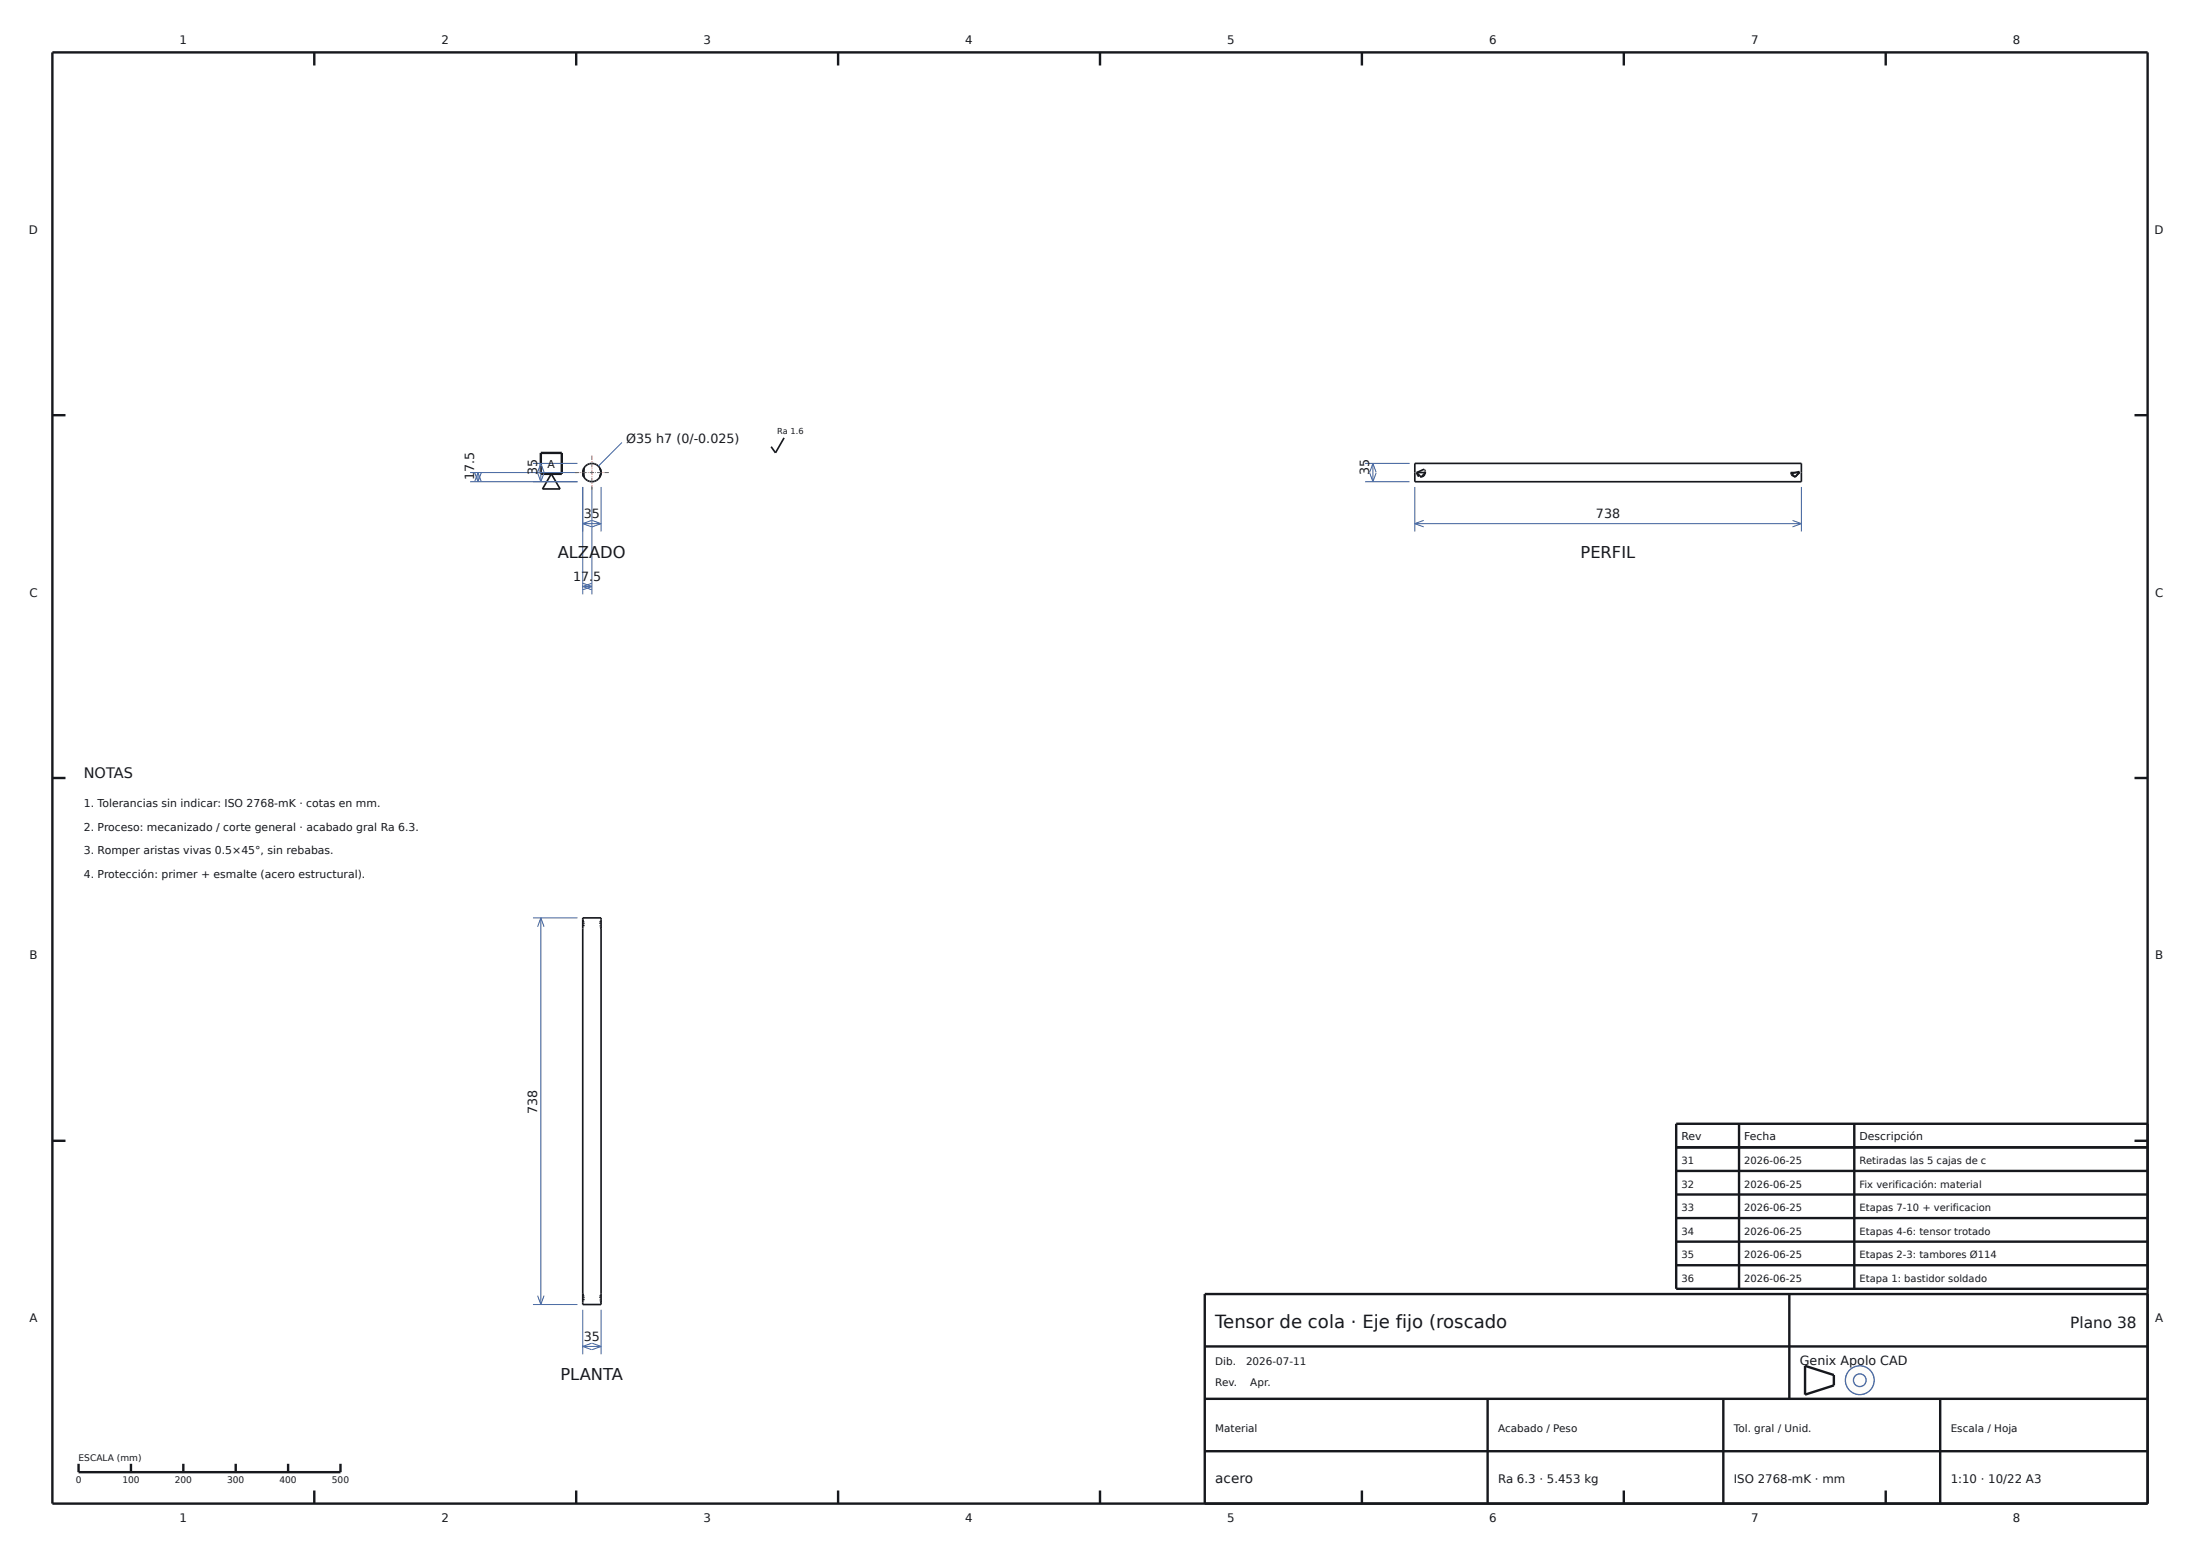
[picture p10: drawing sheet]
<svg xmlns="http://www.w3.org/2000/svg" width="420mm" height="297mm" viewBox="0 0 420 297" stroke-linecap="round" stroke-linejoin="round" font-family="sans-serif">
<g fill="#fdfdfb" stroke="#3a5e9c" stroke-width=".25">
<circle cx="355" cy="263.5" r="2.75"/>
<circle cx="355.1" cy="263.5" r="1.21"/>
</g>
<g fill="none" stroke="#16181d" stroke-width=".46">
<path d="M10 10h400v277h-400zM60 10v2.5M110 10v2.5M160 10v2.5M210 10v2.5M260 10v2.5M310 10v2.5M360 10v2.5M10 79.3h2.5M407.5 79.3h2.5M103.2 86.4h4v4.1h-4zM10 148.5h2.5"/>
<path d="M407.5 148.5h2.5M10 217.8h2.5M320 219h90M332 214.5v31.5M354 214.5v31.5M407.5 217.8h2.5M410 214.5h-90v31.5h90M320 223.5h90M320 228h90M320 232.5h90M320 237h90M230 257h180"/>
<path d="M320 241.5h90M341.6 247v20M410 247h-180v40M15 279.4v1.6h50v-1.6M25 279.4v1.6M35 279.4v1.6M45 279.4v1.6M55 279.4v1.6M230 277h180M230 267h180M284 267v20M329 267v20"/>
<path d="M344.6 260.7l5.5 1.8v1.9l-5.5 1.8zM370.4 267v20M60 284.5v2.5M110 284.5v2.5M160 284.5v2.5M210 284.5v2.5M260 284.5v2.5M310 284.5v2.5M360 284.5v2.5"/>
</g>
<g fill="none" stroke="#16181d" stroke-width=".32">
<path d="M105.3 90.5l1.6 2.8h-3.3zM111.3 89.8v.8M111.3 89.8h.1M111.3 90.7l.2 .4M111.3 90.7h.1M111.3 90.7v.1M111.3 90.8h.1M111.4 90.8h.1M111.4 90.9v.1M111.4 90.9h.1M111.4 91h.1M111.5 89.3l-.1 .2"/>
<path d="M111.5 89.3l-.1 .1M111.5 89.3l-.2 1.4M111.5 89.3v1.7M111.5 89.3a1.75 1.75 0 0 1 1.7-.8 1.75 1.75 0 0 1 1.5 1.2M111.5 89.3l-.2 .4v1M114.6 90.9h.1M114.6 89.5l-.1-.2 .2 .9M114.6 90.8v.1M114.6 89.6h.1M114.6 90.8h.1M114.6 89.6l.1 .1M114.7 90.7v.1"/>
<path d="M114.7 89.7v.1M114.7 89.7l.1 .5M114.7 89.9l.1 .3M114.7 90.5h.1M114.8 90.2l-.3 .8 .1-.1M114.8 90.2h.1M114.8 90.2a1.75 1.75 0 0 1-1.3 1.7 1.75 1.75 0 0 1-2-.8M149.7 83.6l-1.7 2.8-.8-1.1M270.1 88.5h73.8v3.5h-73.8zM270.5 90.2h1.6l-.8 .8M270.5 90.2l.8 .8M270.5 90.3h.1"/>
<path d="M270.5 90.4h.1M270.5 90.5h.1M270.5 90.6h.1M270.6 90.6h.1M270.6 90.6l.1 .2M270.7 90.8h.1M270.7 90.8l.1 .1M271.2 91h.1M271.9 90.8l-.6 .2M271.9 89.6l-1.4 .6M271.9 90.8h.1M271.9 89.6h.1"/>
<path d="M271.9 89.6l.1 .1M272 89.8l.1 .2M272.1 90.1l-.2 .7M341.8 90.2h1.8l-.9 .8zM341.9 90.5h.1M341.9 90.6h.1M342 90.6h.1M342 90.7l.7 .3M343.5 90l-1.6 .4M343.5 90.1l-.8 .9M111.3 175.2h3.5v73.8h-3.5zM111.3 175.5l.1 .3"/>
<path d="M111.4 175.8v.3M111.4 176.9v.1M111.5 176.2h.1M111.5 176.2v.1M111.5 176.5l-.1 .3M111.5 176.3h.1M111.5 176.3v.1M111.5 176.4h.1M114.5 176.2v.2M114.6 176.7v.1M114.6 176v.1M114.6 176.9h.1"/>
<path d="M114.6 175.8v.2M114.6 177h.1M114.7 175.8h-.1M114.7 177l.1 .3M111.3 246.9l.1 .3M111.4 247.2v.3M111.4 248.3v.1M111.5 247.6h.1M111.5 247.6v.1M111.5 247.9l-.1 .3M111.5 247.7h.1M111.5 247.7v.1"/>
<path d="M111.5 247.8h.1M114.5 247.6v.2M114.6 248.1v.1M114.6 247.4v.1M114.6 248.3h.1M114.6 247.2v.2M114.6 248.4h.1M114.7 247.2h-.1M114.7 248.4l.1 .3"/>
</g>
<g fill="none" stroke="#3a5e9c" stroke-width=".19">
<path d="M89.8 92h20.4M89.8 90.2h20.4M90.6 90.3l.6 1.7M91.2 90.2v1.8M91.2 90.2l.7 1.7M91.2 90.2l-.6 1.7M91.9 90.3l-.7 1.7M101.8 88.5h8.4M102.6 90.3l.6 1.7M103.2 88.5v3.5M103.2 88.5l.7 1.6M103.2 88.5l-.6 1.6"/>
<path d="M103.9 90.3l-.7 1.7M111.3 93v20.5M111.3 99.9h3.5M111.3 99.9l1.6 .7M112.9 99.3l-1.6 .6M113 93v20.5M113.1 99.3l1.7 .6M114.8 93v8.5M114.8 99.9l-1.7 .7M118.7 84.5l-4.5 4.5M260.6 92h8.5M260.6 88.5h8.5"/>
<path d="M261.5 90.3l.6 1.7M262.1 88.5v3.5M262.1 88.5l.6 1.6M262.1 88.5l-.6 1.6M262.7 90.3l-.6 1.7M270.1 99.9h73.8M270.1 93v8.5M270.1 99.9l1.7 .7M271.8 99.3l-1.7 .6M342.2 99.3l1.7 .6M343.9 93v8.5M343.9 99.9l-1.7 .7"/>
<path d="M111.3 111.9h1.7M111.3 111.9l1.6 .7M111.3 111.3l1.7 .6M112.9 111.3l-1.6 .6M113 111.9l-1.7 .7M101.8 175.2h8.4M103.2 175.2v73.8M103.2 175.2l.7 1.7M103.2 175.2l-.6 1.7M101.8 249h8.4M102.6 247.3l.6 1.7M103.9 247.3l-.7 1.7"/>
<path d="M111.3 250v8.5M111.3 257h3.5M111.3 257l1.6 .6M112.9 256.4l-1.6 .6M113.1 256.4l1.7 .6M114.8 250v8.5M114.8 257l-1.7 .6"/>
</g>
<path d="M109.7 90.2h6.5M113 93.5v-6.5" fill="none" stroke="#b0413e" stroke-width=".19" stroke-dasharray=".8 .2 .1 .2" stroke-linecap="butt"/>
<text font-size="3.5" fill="#16181d" x="232" y="253.4">Tensor de cola · Eje fijo (roscado</text>
<g font-size="3.1" fill="#16181d">
<text x="106.5" y="106.5">ALZADO</text>
<text x="301.7" y="106.5">PERFIL</text>
<text x="107" y="263.5">PLANTA</text>
</g>
<text font-size="2.9" fill="#16181d" x="395.2" y="253.4">Plano 38</text>
<text font-size="2.8" fill="#16181d" x="16" y="148.5">NOTAS</text>
<text font-size="2.6" fill="#16181d" x="232" y="283">acero</text>
<g font-size="2.4" fill="#16181d">
<text x="119.5" y="84.5">Ø35 h7 (0/-0.025)</text>
<text x="90.5" y="91.6" transform="rotate(-90 90.5 91.6)">17.5</text>
<text x="102.5" y="90.7" transform="rotate(-90 102.5 90.7)">35</text>
<text x="261.4" y="90.7" transform="rotate(-90 261.4 90.7)">35</text>
<text x="111.5" y="99">35</text>
<text x="304.7" y="99">738</text>
<text x="109.4" y="111">17.5</text>
<text x="102.5" y="212.6" transform="rotate(-90 102.5 212.6)">738</text>
<text x="111.5" y="256">35</text>
<text x="343.6" y="260.6">Genix Apolo CAD</text>
</g>
<g font-size="2.2" fill="#16181d">
<text x="34.3" y="8.4">1</text>
<text x="84.3" y="8.4">2</text>
<text x="134.3" y="8.4">3</text>
<text x="184.3" y="8.4">4</text>
<text x="234.3" y="8.4">5</text>
<text x="284.3" y="8.4">6</text>
<text x="334.3" y="8.4">7</text>
<text x="384.3" y="8.4">8</text>
<text x="5.5" y="44.6">D</text>
<text x="411.3" y="44.6">D</text>
<text x="5.6" y="113.9">C</text>
<text x="411.4" y="113.9">C</text>
<text x="5.6" y="183.1">B</text>
<text x="411.4" y="183.1">B</text>
<text x="5.6" y="252.4">A</text>
<text x="411.4" y="252.4">A</text>
<text x="286" y="283">Ra 6.3 · 5.453 kg</text>
<text x="331" y="283">ISO 2768-mK · mm</text>
<text x="372.4" y="283">1:10 · 10/22 A3</text>
<text x="34.3" y="290.6">1</text>
<text x="84.3" y="290.6">2</text>
<text x="134.3" y="290.6">3</text>
<text x="184.3" y="290.6">4</text>
<text x="234.3" y="290.6">5</text>
<text x="284.3" y="290.6">6</text>
<text x="334.3" y="290.6">7</text>
<text x="384.3" y="290.6">8</text>
</g>
<g font-size="2.1" fill="#16181d">
<text x="104.5" y="89.3">A</text>
<text x="16" y="154">1. Tolerancias sin indicar: ISO 2768-mK · cotas en mm.</text>
<text x="16" y="158.5">2. Proceso: mecanizado / corte general · acabado gral Ra 6.3.</text>
<text x="16" y="163.1">3. Romper aristas vivas 0.5×45°, sin rebabas.</text>
<text x="16" y="167.7">4. Protección: primer + esmalte (acero estructural).</text>
<text x="321" y="217.6">Rev</text>
<text x="333" y="217.6">Fecha</text>
<text x="355" y="217.6">Descripción</text>
</g>
<g font-size="2" fill="#16181d">
<text x="232" y="260.6">Dib.</text>
<text x="237.9" y="260.6">2026-07-11</text>
<text x="232" y="264.6">Rev.</text>
<text x="238.7" y="264.6">Apr.</text>
<text x="232" y="273.4">Material</text>
<text x="286" y="273.4">Acabado / Peso</text>
<text x="331" y="273.4">Tol. gral / Unid.</text>
<text x="372.4" y="273.4">Escala / Hoja</text>
</g>
<g font-size="1.9" fill="#16181d">
<text x="321" y="222.2">31</text>
<text x="321" y="226.7">32</text>
<text x="333" y="222.2">2026-06-25</text>
<text x="333" y="226.7">2026-06-25</text>
<text x="355" y="222.2">Retiradas las 5 cajas de c</text>
<text x="355" y="226.7">Fix verificación: material</text>
<text x="321" y="231.2">33</text>
<text x="333" y="231.2">2026-06-25</text>
<text x="355" y="231.2">Etapas 7-10 + verificacion</text>
<text x="321" y="235.7">34</text>
<text x="333" y="235.7">2026-06-25</text>
<text x="355" y="235.7">Etapas 4-6: tensor trotado</text>
<text x="321" y="240.2">35</text>
<text x="321" y="244.7">36</text>
<text x="333" y="240.2">2026-06-25</text>
<text x="333" y="244.7">2026-06-25</text>
<text x="355" y="240.2">Etapas 2-3: tambores Ø114</text>
<text x="355" y="244.7">Etapa 1: bastidor soldado</text>
</g>
<g font-size="1.7" fill="#16181d">
<text x="15" y="278.8">ESCALA (mm)</text>
<text x="14.5" y="283">0</text>
<text x="23.4" y="283">100</text>
<text x="33.4" y="283">200</text>
<text x="43.4" y="283">300</text>
<text x="53.4" y="283">400</text>
<text x="63.4" y="283">500</text>
</g>
<text font-size="1.6" fill="#16181d" x="148.4" y="82.8">Ra 1.6</text>
</svg>
